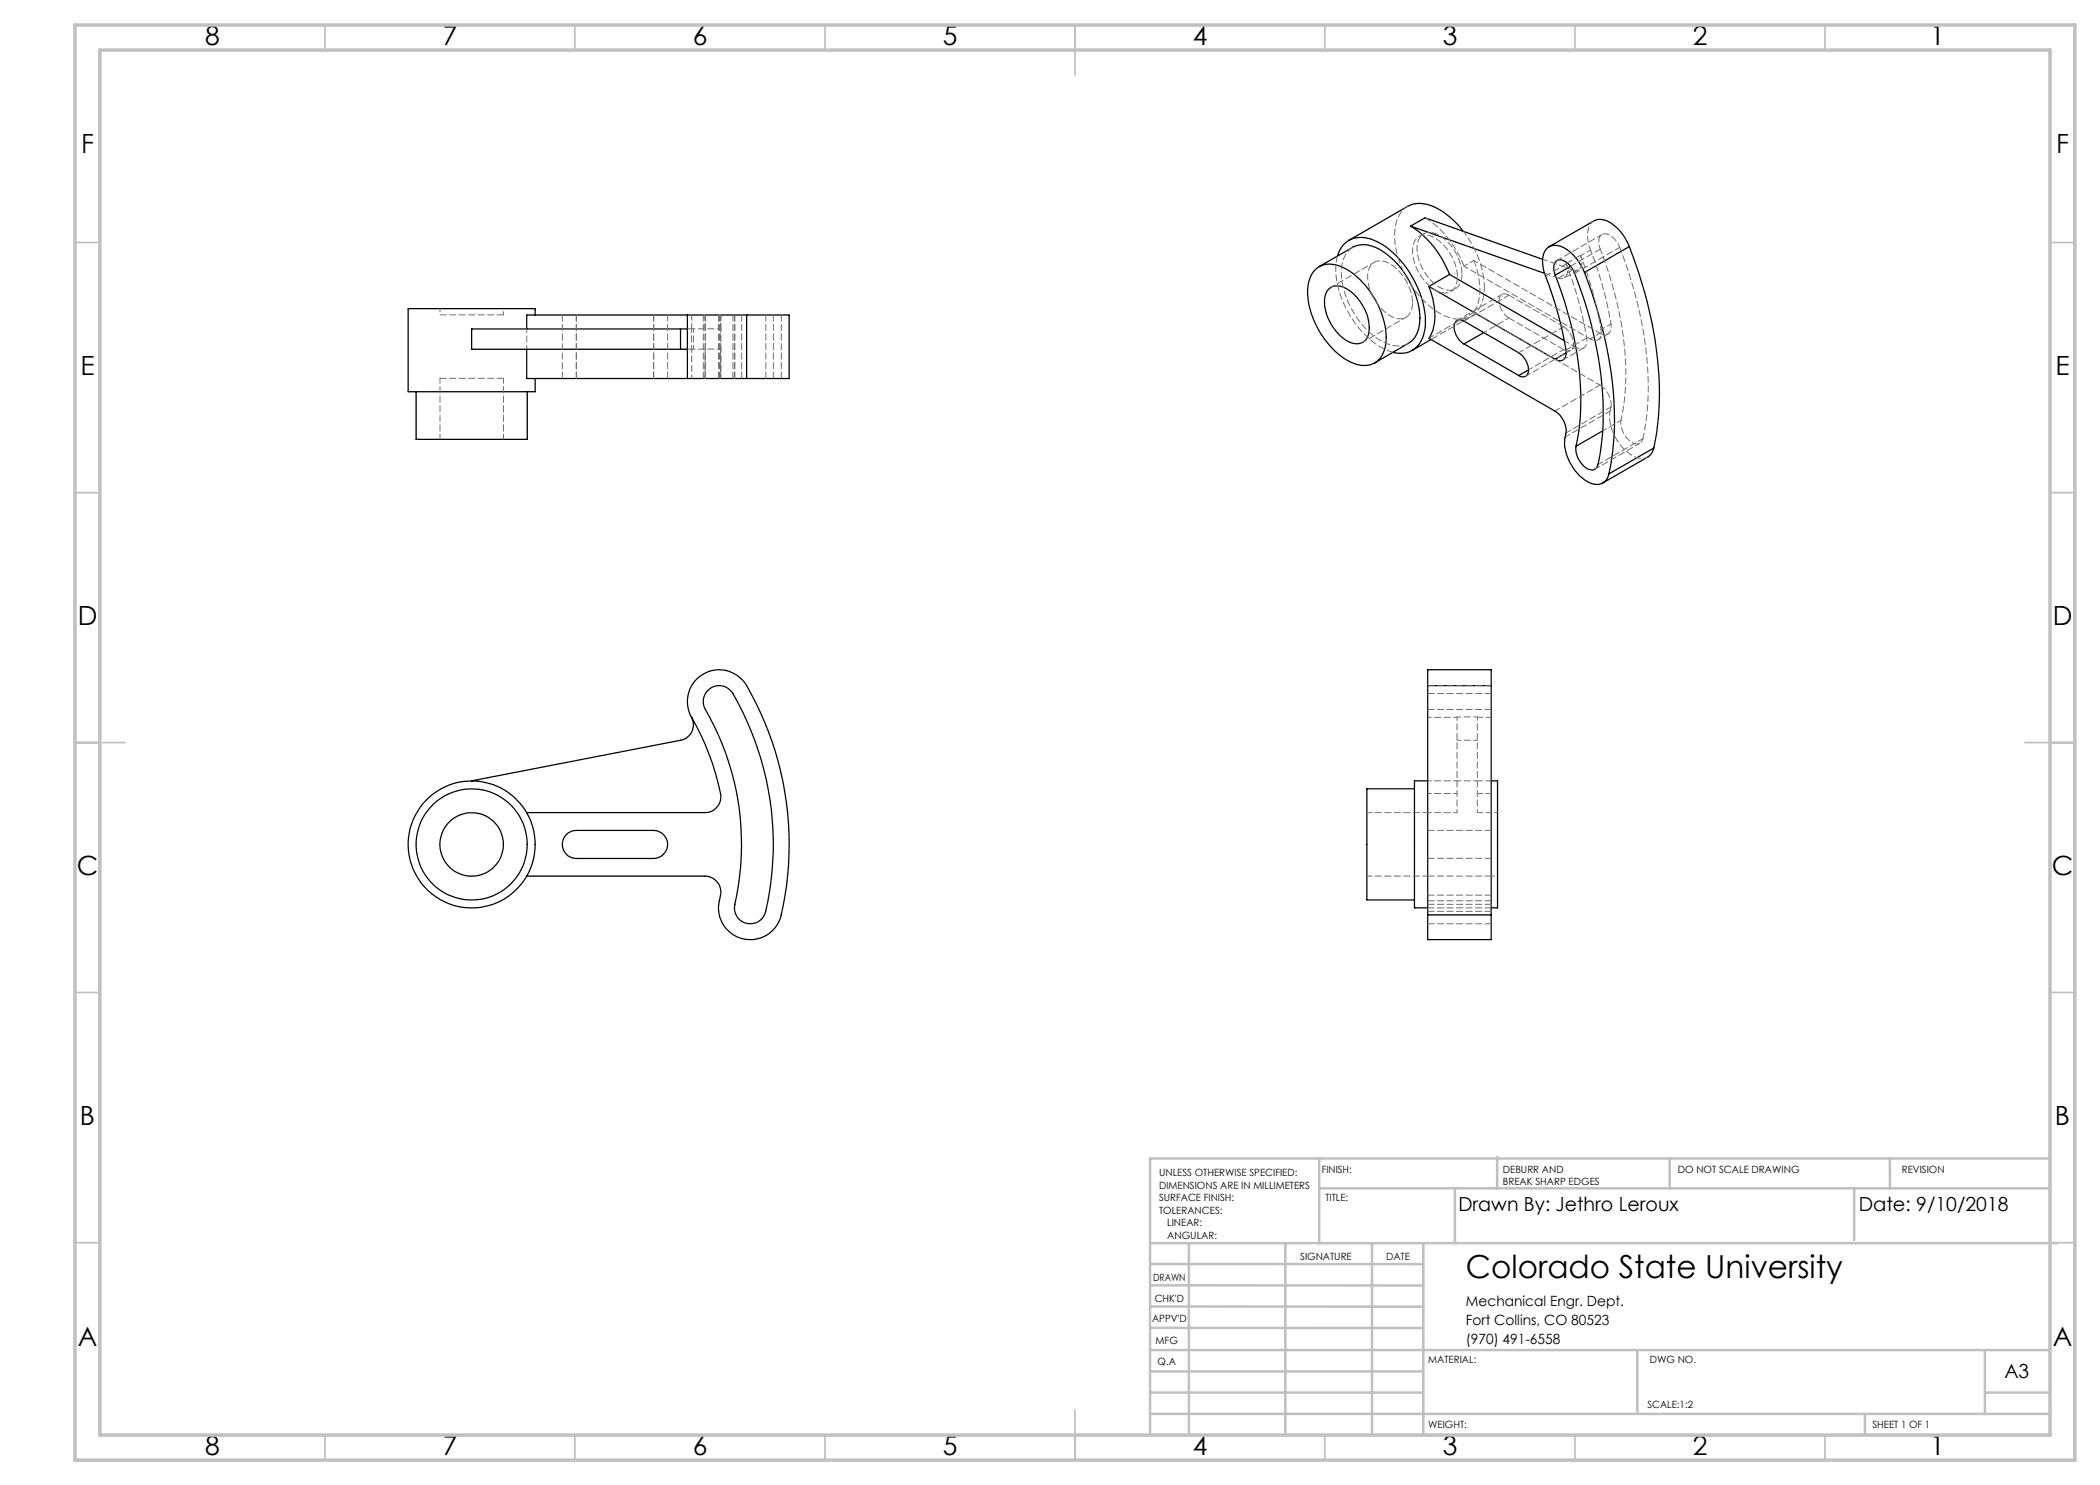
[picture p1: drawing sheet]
<svg xmlns="http://www.w3.org/2000/svg" width="420mm" height="297mm" viewBox="0 0 420 297" stroke-linecap="round" stroke-linejoin="round" font-family="sans-serif">
<g fill="none" stroke="#c0c0c0" stroke-width=".35">
<path d="M65 5v5M115 5v5M165 5v5M215 5v10M265 5v5M315 5v5M365 5v5M15 48.5h5M410 48.5h5M15 98.5h5M410 98.5h5M15 148.5h10"/>
<path d="M405 148.5h10M15 198.5h5M410 198.5h5M15 248.5h5M410 248.5h5M65 287v5M115 287v5M165 287v5M215 282v10M265 287v5M315 287v5M365 287v5"/>
</g>
<g fill="none" stroke="#c0c0c0" stroke-width=".5">
<path d="M263.8 231.7v16.9M263.8 237.7h146.2M291 237.7v10.9M299.4 231.3v6.4M333.9 231.7v6M370.8 237.7v10.3M378 231.7v6M410 231.7h-180v55.2M230.1 248.6h181.4M230.1 257.1h54.6M230.1 252.8h54.6M237.8 248.8v38.2"/>
<path d="M257.1 248.6v38.2M274.4 248.8v38.2M284.7 248.6v38.2M230 278.5h54.6M230 274.3h54.6M230 270h180M230 265.6h54.7M230.1 261.3h54.6M327.4 270v12.8M397 278.5h13M397 270v12.8M230 282.8h180"/>
<path d="M373 282.8v4.2"/>
</g>
<path d="M15 5h400v287h-400zM20 10h390v277h-390z" fill="none" stroke="#c0c0c0" stroke-width=".7"/>
<g fill="none" stroke="#000" stroke-width=".25">
<path d="M262.8 54.2a4.5 4.5 0 0 1 5.5-.8 16.9 16.9 0 0 1 8.7 11.9 7.7 7.7 0 0 1-1.2 6.6 4.6 4.6 0 0 1-5.7 .5 17 17 0 0 1-8.6-14.3l.3-1.9 .4-1.1zM263.8 53.3l6.7-3.8a5.8 5.8 0 0 1 6.4 1 17.5 17.5 0 0 1 7.1 13.1 5.5 5.5 0 0 1-2.3 5.1l-6.8 3.9M265.9 57.7a3 3 0 0 1 3.6 .2 9.6 9.6 0 0 1 4.3 8.7 2.49 2.49 0 0 1-3.9 1.8 9.6 9.6 0 0 1-5-8.8l.5-1.3zM267.5 51.2a4.9 4.9 0 0 1 6.5-3.4 17.6 17.6 0 0 1 9.6 9.9 13.6 13.6 0 0 1 .9 9.9 4.7 4.7 0 0 1-5.9 2.9M282.1 45.2a19.5 19.5 0 0 1 7.8 9.7M282.1 45.2l26.8 9.5M282.1 45.2l2.9-1.6 23.5 8.3M285.8 57.3a13 13 0 0 1 .5 9.3l-.5 1.1 25.2 14.5a4.7 4.7 0 0 1 1.9 5.7 9.5 9.5 0 0 0 5.4 8.8 2.48 2.48 0 0 0 3.5-1.9M285.8 57.3l25.2 14.6M289.9 54.9l23 13.3M289.9 54.9l-4.1 2.4M292.7 46.3a14.6 14.6 0 0 0-7.5-5.5l-1.2-.1-1.2 .1-1.3 .5-11.7 6.8"/>
<path d="M311 55a2.43 2.43 0 0 1 .5-2.9 2.94 2.94 0 0 1 3 1.7 75.3 75.3 0 0 1 6 33.1l-.4 3.1-.5 3a1.33 1.33 0 0 1-2.2 .7 4.7 4.7 0 0 1-2.2-4.5M311 55a68.4 68.4 0 0 1 5.1 28.5l-.4 3-.5 2.7M314.1 53.3l-3.1 1.7M316.9 54.5a9.3 9.3 0 0 0-4.8-5.3 2.53 2.53 0 0 0-3.6 2.5l.2 2.3a73.5 73.5 0 0 1 4.5 16.8 1.35 1.35 0 0 1-.7 1.2 1.35 1.35 0 0 1-1.5-.1M316.9 54.5a80.8 80.8 0 0 1 5.9 32.5l-.3 3.2-.7 4.6M325.9 49.3a79.3 79.3 0 0 1 5.9 32.6l-.5 4.7-.5 3M325.9 49.3a8.6 8.6 0 0 0-5.3-5.3l-.9-.1-.9 .3-9 5.2M325.9 49.3l-9 5.2M83.2 78.3v9.6h22.2v-9.6M105.3 69.8v5.9h32.2M107 63v-1.3h-25.4v16.6h25.4v-2.6M136.1 69.8h1.4"/>
<path d="M136.1 65.8h1.4M136.1 65.8v4M136.1 65.8h-41.8v4h41.8M137.5 75.7h11.8M137.5 63h11.8M137.5 63v12.7M137.5 63h-32.2v2.8M149.3 63h8.5v12.7h-8.5M149.3 63v12.7M286.2 67.9l-3.7 2.2M292.8 68.8a3.8 3.8 0 0 1-1.8-4.3l.4-.4 .5-.1 .9 .2 10.9 6.4a4.1 4.1 0 0 1 1.9 4 1.15 1.15 0 0 1-1.9 .5M292.8 68.8l10.9 6.3"/>
<path d="M296.8 66.5l-4 2.3M305.7 74l-2 1.1M313.2 70.6l-2.2 1.3M320.5 86.2l-5.3 3M330.8 89.6l-.6 1.2-.5 .5-9.1 5.3M330.8 89.6l-9 5.2M141.7 138a3.1 3.1 0 0 1 4.9 .7 60 60 0 0 1 6.4 44 3.2 3.2 0 0 1-3.9 1.9 3.2 3.2 0 0 1-2.1-3.7 54.1 54.1 0 0 0-6.1-39.4 3.1 3.1 0 0 1 .8-3.5zM285.5 137.1v45.9M285.5 137.1v-3.2h12.7v3.2M285.5 137.1h12.7M298.2 137.1v45.9M138.3 143.4a3.2 3.2 0 0 1-2.2 4.7l-41.8 8.1"/>
<path d="M282.9 157.8h-9.5v22.2h9.5M285.5 156.2h-2.6v25.4h2.6M298.2 156.2h1.3v25.4h-1.3M105.3 162.5h35.7a3.2 3.2 0 0 0 3.1-3.8 52.9 52.9 0 0 0-6.1-15.8 6.4 6.4 0 0 1 2.9-8.2 6.4 6.4 0 0 1 8.4 2.4 63.4 63.4 0 0 1 6.8 46.6 6.4 6.4 0 0 1-8.3 3.8 6.4 6.4 0 0 1-3.7-8.3 3.2 3.2 0 0 0-3.1-4h-35.7M113.3 166.9l1.1-.7 .9-.1h15.4a2.8 2.8 0 0 1 2.8 2.8 2.8 2.8 0 0 1-2.8 2.8h-15.4a2.81 2.81 0 0 1-2.6-1.7 2.81 2.81 0 0 1 .6-3.1zM285.5 183v4.9h12.7v-4.9M285.5 183h12.7"/>
<circle cx="94.3" cy="168.9" r="6.4"/>
<circle cx="94.3" cy="168.9" r="11.1"/>
<circle cx="94.3" cy="168.9" r="12.7"/>
</g>
<g fill="none" stroke="#6e6e6e" stroke-width=".2" stroke-dasharray="1.3 .6" stroke-dashoffset=".6">
<path d="M318.1 50a73.3 73.3 0 0 1 4.1 14.8M88 61.7v1.3M100.7 63v-1.3M138.3 75.7v-5.9M141 75.7v-5.9M144.1 65.8h-5.8M144.1 69.8h-5.8M144.1 69.8v5.9M144.2 75.7v-5.9M296.8 66.5l5-2.9M315.1 69.4a1.39 1.39 0 0 0 1.7 .2 1.39 1.39 0 0 0 .6-1.6l-.1-.4M317.3 67.6a73.3 73.3 0 0 0-4-14.8"/>
<path d="M318 67.8a1.39 1.39 0 0 0 1.7 .1 1.39 1.39 0 0 0 .6-1.6l-.1-.4M320 66.6a1.39 1.39 0 0 0 1.6 .2 1.39 1.39 0 0 0 .6-1.6v-.4M320.2 65.9a73.3 73.3 0 0 0-4.1-14.8M285.6 143.5h5.8M291.4 158.7h-5.8M291.4 158.7v-15.2M291.4 156.2h-5.8M295.5 158.7v-15.2M285.6 162.5h5.8M291.4 162.5v-3.8M295.5 162.5v-3.8M298.3 175.2h1.2"/>
<path d="M299.5 162.5h-1.2"/>
</g>
<g fill="none" stroke="#6e6e6e" stroke-width=".2" stroke-dasharray="1.3 .6">
<path d="M267.5 51.2a16 16 0 0 0 2.6 12 15.6 15.6 0 0 0 8.5 7.3M270.6 49.4a5.6 5.6 0 0 0-2.3 5.5 17.2 17.2 0 0 0 8.6 13.6 5.2 5.2 0 0 0 4.8 .2M285 43.6a19.6 19.6 0 0 1 7.8 9.6M301.8 59a1.2 1.2 0 0 0-1.4-.1 1.2 1.2 0 0 0-.6 1.3 4.4 4.4 0 0 0 2 3.4M313.2 52.7l.1 .1M316.1 51.1h.1M100.7 63h-12.7M100.7 75.7h-12.7M112.5 63v12.7M115.3 75.7v-12.7M130.7 75.7v-12.7M133.5 75.7v-12.7"/>
<path d="M138.3 69.8h.1M138.3 65.8h.1M140.7 63v12.7M141 63v12.7M141.1 75.7v-12.7M143.7 63v12.7M143.9 75.7v-12.7M144.1 75.7v-12.7M144.2 65.8h-.1M144.2 69.8h-.1M146.6 75.7v-12.7M146.9 63v12.7"/>
<path d="M147 75.7v-12.7M148.3 75.7v-12.7M153.2 75.7v-12.7M154.7 75.7v-12.7M156.3 75.7v-12.7M294.8 62.5a10.5 10.5 0 0 0 .6-8.7l-.6-1.7M301.8 63.6l10.9 6.3M312.7 69.9a1.2 1.2 0 0 0 1.4 .2 1.2 1.2 0 0 0 .6-1.3 4.4 4.4 0 0 0-2-3.4M312.7 65.4l-10.9-6.4M322.2 81.4a4.8 4.8 0 0 0-2.2-4.4M285.6 138.7h12.7M298.3 137.1h-12.7"/>
<path d="M285.6 141.9h12.7M291.4 143.4v.1M295.5 143.5v-.1M285.6 179h12.7M285.6 171.7h12.7M285.6 166.1h12.7M298.3 175.2h-12.7M285.6 180.2h12.7M285.6 180.9h12.7M285.6 182.3h12.7M285.6 184.7h12.7M285.6 181.6h12.7"/>
</g>
<path d="M284.7 46.8l-.9 .5M290.2 58.3l.9-.5M105.3 69.8v-4M138.3 65.8v4M138.7 69.8v-4M144.2 69.8v-4M313.3 70.5l1.8-1.1M291.4 148h4.1M291.4 156.2h4.1M295.5 143.4h-4.1" fill="none" stroke="#6e6e6e" stroke-width=".2" stroke-dasharray="1.3 .6" stroke-dashoffset=".5"/>
<g fill="none" stroke="#6e6e6e" stroke-width=".2" stroke-dasharray="1.3 .6" stroke-dashoffset=".2">
<path d="M300.4 58.9l-9 5.2M309.1 55.2l4.2-2.4M315 54.7l8.9-5.2M320.4 46.9l-9 5.2M138.3 65.8v-2.8M141 65.8v-2.8M144.1 63v2.8M144.2 65.8v-2.8M285.8 67.6l9-5.1M292.8 64.2l9-5.2M303.7 70.5l9-5.1M305.1 75.2l9-5.1"/>
<path d="M312.6 72l4.1-2.4M317.3 67.6l-4.1 2.4M320 77l-9 5.2M313 87.4l9-5.2M313.2 86.6l9-5.2M319 93.8l9-5.2M319.6 92.9l9-5.2M295.5 143.5h2.8M298.3 158.7h-2.8M298.3 156.2h-2.8M295.5 162.5h2.8"/>
</g>
<g fill="none" stroke="#6e6e6e" stroke-width=".2" stroke-dasharray="1.3 .6" stroke-dashoffset=".4">
<path d="M274.8 52.5l-8.6 4.9M292.8 53.2l2-1.1M292.8 53.2l25.2 14.6M294.8 52.1l25.2 14.5M313.2 52.7a2.4 2.4 0 0 1-.4 2.9l-.5 .1-.6-.1M314.6 54a1.36 1.36 0 0 0 1.4-.3 1.36 1.36 0 0 0 .4-1.4l-.3-1.2M316.1 51.1l2-1.1M323.9 49.5a3.7 3.7 0 0 0-3.2-2.7 1.68 1.68 0 0 0-.9 2.2l.2 .8M137.5 65.8h.8M138.3 69.8h-.8M272.6 68.4l8.6-4.9M294.8 62.5l25.2 14.5"/>
<path d="M305.7 74l7-4.1M318 67.8l2-1.2M319.6 67.9l2-1.1M322.2 64.8l-2 1.1M320.6 86.2l3.6-2.1M322 82.2a9.3 9.3 0 0 0 5.3 9.3l1.3 .2 1-.3M322.2 81.4l-.2 .8M324.2 84.1a4.4 4.4 0 0 0 3.2 4.7l.8-.3 .4-.8"/>
</g>
<path d="M281.5 41.3a6.5 6.5 0 0 0-2.6 6.2 19.8 19.8 0 0 0 9.5 15.4 5.6 5.6 0 0 0 6.6-.2 6.9 6.9 0 0 0 1.9-5.3M296.9 57.4a19.5 19.5 0 0 0-4.2-11.1M314.6 54l-6.1-2.2M318.8 44.2a3.7 3.7 0 0 0-1.2 4l.5 1.8M320 49.8a65.7 65.7 0 0 1 4.9 30l-.7 4.3M88 75.7v12.2M312.9 68.1l2.2 1.3M100.7 87.9v-12.2M273.4 175.2h12.2M285.6 162.5h-12.2" fill="none" stroke="#6e6e6e" stroke-width=".2" stroke-dasharray="1.3 .6" stroke-dashoffset=".3"/>
<path d="M291.5 55.4a9.6 9.6 0 0 0-5.3-8.2 2.59 2.59 0 0 0-3.7 2.7 9.5 9.5 0 0 0 5.5 8.5 2.53 2.53 0 0 0 3.5-2.5v-.5M292.4 54.9a9.6 9.6 0 0 0-5.3-8.2 2.59 2.59 0 0 0-3.7 2.7 9.5 9.5 0 0 0 5.5 8.5 2.53 2.53 0 0 0 3.5-2.5v-.5M311.7 55.6l2.9-1.6M312.8 55.6l2.9-1.7M316.1 51.1l-2.9 1.6M282.5 60.6a9.6 9.6 0 0 0-5.3-8.2 2.59 2.59 0 0 0-3.7 2.7 9.5 9.5 0 0 0 5.5 8.5 2.53 2.53 0 0 0 3.5-2.5v-.5" fill="none" stroke="#6e6e6e" stroke-width=".2" stroke-dasharray="1.3 .6" stroke-dashoffset="-.1"/>
<path d="M311.7 55.6l-2.8-.9M314.1 53.2l5.9-3.4M328.6 87.7a61.3 61.3 0 0 0-1.6-28.9l-1.7-5.6-1.4-3.7" fill="none" stroke="#6e6e6e" stroke-width=".2" stroke-dasharray="1.3 .6" stroke-dashoffset=".1"/>
<path d="M286.2 67.9l8-4.6" fill="none" stroke="#6e6e6e" stroke-width=".2" stroke-dasharray="1.3 .6" stroke-dashoffset="-.2"/>
<text font-size="6.3" x="293.2" y="255.5">Colorado State University</text>
<g font-size="5.3">
<text x="41" y="8.9">8</text>
<text x="88.5" y="8.9">7</text>
<text x="138.5" y="8.9">6</text>
<text x="188.5" y="8.9">5</text>
<text x="238.5" y="8.9">4</text>
<text x="288.5" y="8.9">3</text>
<text x="338.5" y="8.9">2</text>
<text x="386" y="8.9">1</text>
<text x="16.2" y="30.7">F</text>
<text x="411.2" y="30.7">F</text>
<text x="16.1" y="74.9">E</text>
<text x="411.1" y="74.9">E</text>
<text x="15.5" y="124.9">D</text>
<text x="410.5" y="124.9">D</text>
<text x="15.4" y="174.9">C</text>
<text x="410.4" y="174.9">C</text>
<text x="16" y="224.9">B</text>
<text x="411" y="224.9">B</text>
<text x="15.5" y="269.2">A</text>
<text x="410.5" y="269.2">A</text>
<text x="41" y="290.9">8</text>
<text x="88.5" y="290.9">7</text>
<text x="138.5" y="290.9">6</text>
<text x="188.5" y="290.9">5</text>
<text x="238.5" y="290.9">4</text>
<text x="288.5" y="290.9">3</text>
<text x="338.5" y="290.9">2</text>
<text x="386" y="290.9">1</text>
</g>
<g font-size="3.9">
<text x="291.7" y="242.2">Drawn By: Jethro Leroux</text>
<text x="371.7" y="242.2">Date: 9/10/2018</text>
<text x="400.9" y="275.5">A3</text>
</g>
<g font-size="2.8">
<text x="293.2" y="261.1">Mechanical Engr. Dept.</text>
<text x="293.2" y="264.9">Fort Collins, CO 80523</text>
<text x="293.2" y="268.7">(970) 491-6558</text>
</g>
<g font-size="2">
<text x="231.8" y="235.2">UNLESS OTHERWISE SPECIFIED:</text>
<text x="231.8" y="237.7">DIMENSIONS ARE IN MILLIMETERS</text>
<text x="264.4" y="234.6">FINISH:</text>
<text x="300.6" y="234.6">DEBURR AND</text>
<text x="300.6" y="237.1">BREAK SHARP EDGES</text>
<text x="335.6" y="234.6">DO NOT SCALE DRAWING</text>
<text x="380.4" y="234.6">REVISION</text>
<text x="231.8" y="240.2">SURFACE FINISH:</text>
<text x="231.8" y="242.7">TOLERANCES:</text>
<text x="233.4" y="245.2">LINEAR:</text>
<text x="265.1" y="240.2">TITLE:</text>
<text x="233.5" y="247.7">ANGULAR:</text>
<text x="260" y="251.9">SIGNATURE</text>
<text x="277.2" y="251.9">DATE</text>
<text x="230.6" y="256.1">DRAWN</text>
<text x="230.9" y="260.3">CHK'D</text>
<text x="230.4" y="264.4">APPV'D</text>
<text x="231.1" y="268.8">MFG</text>
<text x="231.5" y="273">Q.A</text>
<text x="285.6" y="272.5">MATERIAL:</text>
<text x="330" y="272.5">DWG NO.</text>
<text x="329.5" y="281.7">SCALE:1:2</text>
<text x="285.6" y="285.5">WEIGHT:</text>
<text x="374.5" y="285.6">SHEET 1 OF 1</text>
</g>
</svg>
